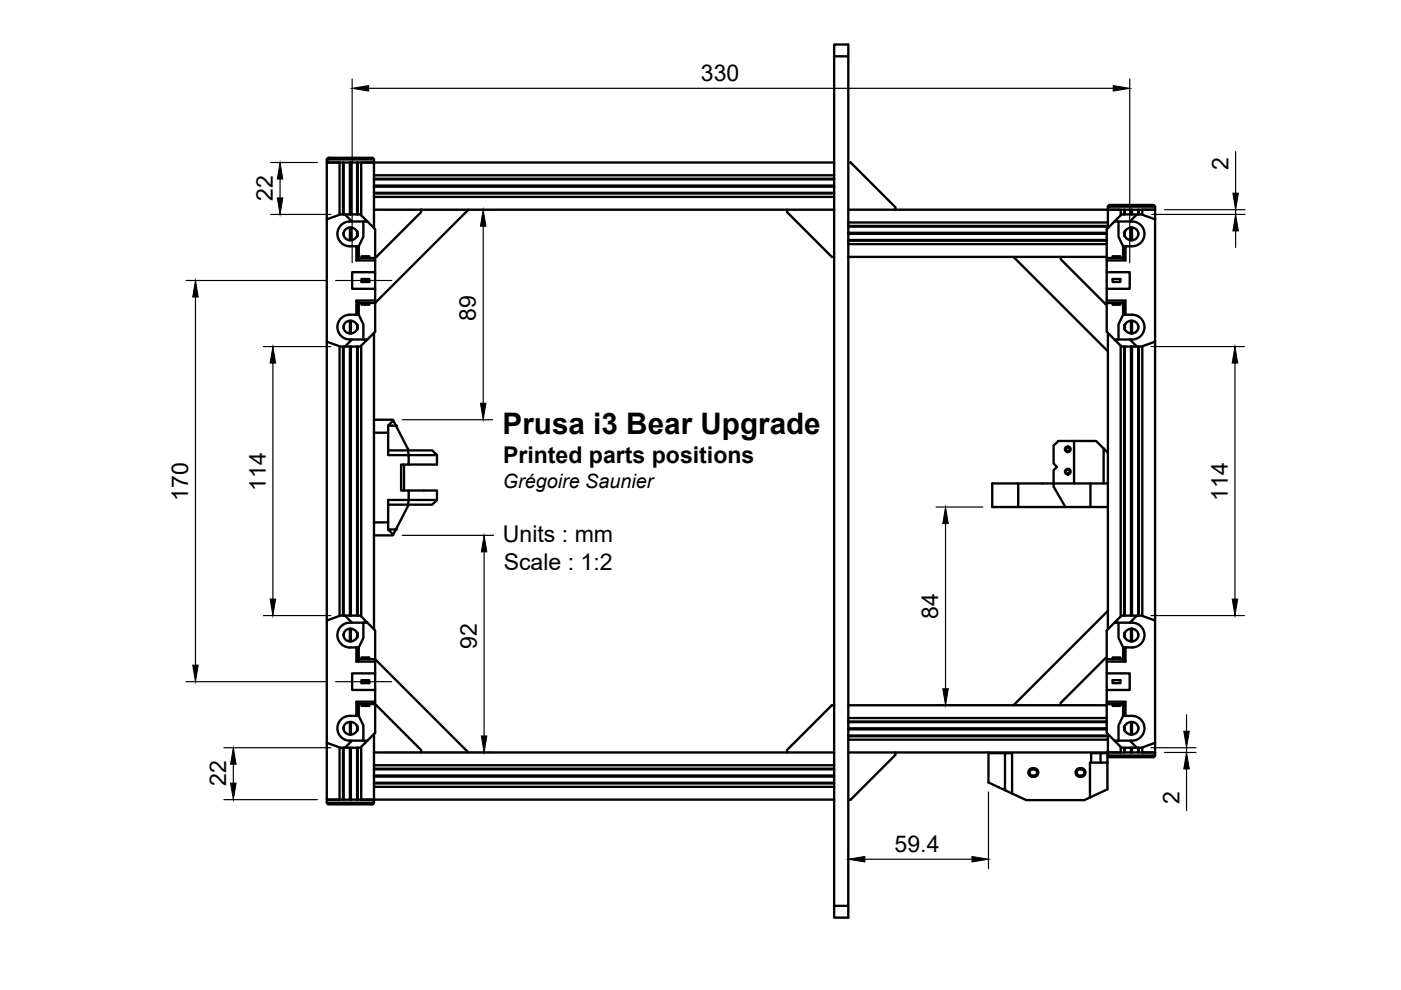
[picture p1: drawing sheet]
<svg xmlns="http://www.w3.org/2000/svg" width="297mm" height="210mm" viewBox="0 0 297 210" stroke-linecap="round" stroke-linejoin="round" font-family="sans-serif">
<!-- layer: Visible -->
<g fill="none" stroke="#000" stroke-width=".5">
<path d="M176.9 11.9v180.2M179.9 11.9h-3v-2.5h3v185.2h-3v-2.5h3M69.3 33.8v.7M69.5 33.5h9.5l.3 .3h-10zM69.6 34.5h9.3M72.7 34.5v11M72.9 34.5v11M74.2 34.5v11M74.3 34.5v11M74.4 34.5v11M75.7 34.5v11M75.9 34.5v11"/>
<path d="M79.3 33.8v.7h-2.7v11.1M79.3 37.2h97.6M79.3 37.9h97.6M79.3 38h97.6M79.3 39.4h97.6M79.3 39.5h97.6M79.3 39.6h97.6M176.9 34.5h-97.6v10M179.9 34.5h.5l9.5 9.5v.5h-10M72 45.5v-11h-2.7v12M72.9 49.3v.6M73.1 45.5h3.3l1.5 1.5h-3.3"/>
<path d="M74.2 48.3v2.6M74.3 48.3v2.6M74.4 48.3v2.6M74.4 48.3a1.35 1.35 0 0 0-1.6 1.3 1.35 1.35 0 0 0 1.6 1.3M74.4 48.3l.6 .1 .8 .8v.8l-.8 .8-.6 .1M75.6 52.2h.5v2.7l-.5 .3zM75.6 52.2a3.6 3.6 0 0 1-3.5-1 2.66 2.66 0 0 1-.2-3 2.66 2.66 0 0 1 2.7-1.2l-1.5-1.5h-.9l-2.9 1v25.9l2.9 1.1h.9l1.5-1.5a2.65 2.65 0 0 1-3-2.4 2.65 2.65 0 0 1 2.6-2.9h1.4v-3l.5 .4v2.6h-.5M75.6 55.2h3.9v2.5h-4.8v3.5h4.8v2.5h-3.9M75.7 49v1.1M76.1 54.7h3.4M76.6 54.7v-.4h1.7v.4M76.6 59.2h1.7v.6h-1.7z"/>
<path d="M77 47v3.2l-.9 2M77.9 47l1.6 1.6v6.6M79.3 44.5h87.5M79.3 44.5v3.9M79.3 40.9h97.6M79.3 41h97.6M79.3 41.8h97.6M79.5 57.7v3.5M89.3 44.5v.5l-9.5 9.5h-.3M99.3 44.5l-19.8 19.7h-3.4M176.9 44.5h-10.1v.5l9.6 9.5h.5M179.9 54.5h54.7"/>
<path d="M179.9 47.2h55M179.9 47.9h55M179.9 48h55M179.9 49.4h54.7M179.9 49.5h54.7M179.9 49.6h54.7M179.9 50.9h54.7M179.9 51h54.7M179.9 51.8h54.7M189.9 44.5h45v3.9M214.9 54.5l20 20M224.9 54.5v.5l9.5 9.5h.2"/>
<path d="M234.6 57.7v3.5M234.6 54.7h3.5M234.9 43.8v.7h2.7v1.1M235.1 43.5h9.6l.2 .3h-10zM235.2 44.5h9.4M235.9 54.7v-.4h1.6v.4M235.9 59.2h1.6v.6h-1.6zM236.3 47l-1.7 1.6v6.6M237.1 47v3.2l1 2M238.3 44.5v1M238.5 44.5v1M238.5 49v1.1"/>
<path d="M238.6 52.2h-.5v2.7l.5 .3v-3a3.6 3.6 0 0 0 3.5-1 2.66 2.66 0 0 0 .2-3 2.66 2.66 0 0 0-2.8-1.2l1.5-1.5h1l2.9 1v25.9l-2.9 1.1h-1l-1.5-1.5a2.65 2.65 0 0 0 3.1-2.4 2.65 2.65 0 0 0-2.6-2.9h-1.4M238.6 55.2h-4v2.5h4.9v3.5h-4.9v2.5h4M239.8 50.9h.2M239.8 48.3h.2M239.8 48.3l-.6 .1-.9 .8v.8l.9 .8 .6 .1M239.8 44.5v1M239.8 48.3v2.6M239.9 44.5v1M239.9 48.3v2.6M240 44.5v1M240 48.3v2.6M240 48.3a1.33 1.33 0 0 1 1.3 1.3 1.33 1.33 0 0 1-1.3 1.3"/>
<path d="M241 45.5h-3.2l-1.5 1.5h3.2M241.3 44.5v1M241.3 49.3v.6M241.5 44.5v1M242.2 45.5v-1h2.7v2M244.9 43.8v.7M69.3 72.4v59.2M72 73.4v57.2M72.7 73.5v57M72.9 69.1v.5M72.9 73.5v57M74.2 68v2.7"/>
<path d="M74.2 73.5v57M74.3 68v2.7M74.3 73.5v57M74.4 68v2.7M74.4 73.5v57M74.4 68a1.35 1.35 0 0 0-1.6 1.4 1.35 1.35 0 0 0 1.6 1.3M74.4 68l.6 .2 .8 .7v.9l-.8 .7-.6 .2M74.6 72h3.3l-1.5 1.5h-3.3M75.7 68.8v1.1M75.7 73.5v57M75.9 73.5v57M76.1 66.7l.9 2.1v3.2"/>
<path d="M76.6 73.3v57.4M76.6 64.2v.4h1.7v-.4M79.3 70.6v21.1h3v-1.5l1.1-1 3.2 6.3M79.5 63.7v6.6l-1.6 1.7M234.6 63.7v6.6l1.7 1.7M234.6 64.2h3.5M234.9 70.6v25.4M235.9 64.2v.4h1.6v-.4M237.6 73.3v57.4M238.1 64.1l.5-.4v3h-.5zM238.1 66.7l-1 2.1v3.2M238.3 73.5v57"/>
<path d="M238.5 68.8v1.1M238.5 73.5v57M239.5 72h-3.2l1.5 1.5h3.2M239.8 68h.2M239.8 70.7h.2M239.8 68l-.6 .2-.9 .7v.9l.9 .7 .6 .2M239.8 68v2.7M239.8 73.5v57M239.9 68v2.7M239.9 73.5v57M240 68v2.7M240 73.5v57"/>
<path d="M240 68a1.33 1.33 0 0 1 1.3 1.4 1.33 1.33 0 0 1-1.3 1.3M241.3 69.1v.5M241.3 73.5v57M241.5 73.5v57M242.2 73.4v57.2M244.9 72.4v59.2M79.3 89h4l.1 .2M79.3 91.7v19.1M82.3 91.7v4.8h4.3v2h-1.6v5.5h1.6v2M82.3 95.5h4.2l.1 1h6l-1-1h-5.1M83.9 90.2h-1.6M85.7 98.5v5.5"/>
<path d="M92.6 96.5v2h-6M227.7 93.5h4.7l1.6 1.6M82.3 112.3v-1.5h-3v22.6M82.3 112.3l1.1 1-.1 .2h-4M82.3 112.3h1.6l-.5 1M86.6 107l-2.7 5.3M86.6 106l-.1 1h-4.2M86.6 106h6l-1 1h-5.1M86.6 104h6v2M86.6 106h-4.3v4.8M215.9 102.5v5M223.4 102.5v-2.8l.7-.7-.7-.7v-3.8l1-1h3.3v9"/>
<path d="M223.4 102.5h-13v5h24.5M223.4 102.5v.7l2.5 4.3M223.4 102.5h11.5M231.2 102.5v5M234 102.5v-7.4l.9 .9v6.5M234.9 102.5v30.9M72.9 134.4v.5M73.1 130.5h3.3l1.5 1.5h-3.3M74.2 133.3v2.7M74.3 133.3v2.7M74.4 133.3v2.7M74.4 133.3a1.35 1.35 0 0 0-1.6 1.3 1.35 1.35 0 0 0 1.6 1.4"/>
<path d="M74.4 133.3l.6 .2 .8 .7v.9l-.8 .7-.6 .2M75.6 137.3h.5v2.6l-.5 .4zM75.6 137.3a3.6 3.6 0 0 1-3.5-1 2.66 2.66 0 0 1-.2-3 2.66 2.66 0 0 1 2.7-1.3l-1.5-1.5h-.9l-2.9 1.1v25.9l2.9 1h.9l1.5-1.5a2.65 2.65 0 0 1-3-2.3 2.65 2.65 0 0 1 2.6-2.9h1.4v-3l.5 .3v2.7h-.5M75.7 134.1v1.1M76.1 139.8h3.4l19.8 19.7M76.6 139.8v-.4h1.7v.4M77 132v3.2l-.9 2.1M77.9 132l1.6 1.7v6.6M234.6 139.5h-.2l-9.5 9.5v.5M234.6 139.8h3.5M234.9 129.5l-20 20M235.9 139.8v-.4h1.6v.4"/>
<path d="M236.3 132l-1.7 1.7v6.6M237.1 132v3.2l1 2.1M238.5 134.1v1.1M238.6 137.3h-.5v2.6l.5 .4v-3a3.6 3.6 0 0 0 3.5-1 2.66 2.66 0 0 0 .2-3 2.66 2.66 0 0 0-2.8-1.3l1.5-1.5h1l2.9 1.1v25.9l-2.9 1h-1l-1.5-1.5a2.65 2.65 0 0 0 3.1-2.3 2.65 2.65 0 0 0-2.6-2.9h-1.4M239.8 136h.2M239.8 133.3h.2M239.8 133.3l-.6 .2-.9 .7v.9l.9 .7 .6 .2M239.8 133.3v2.7M239.9 133.3v2.7M240 133.3v2.7M240 133.3a1.33 1.33 0 0 1 1.3 1.3 1.33 1.33 0 0 1-1.3 1.4M241 130.5h-3.2l-1.5 1.5h3.2"/>
<path d="M241.3 134.4v.5M69.3 157.5v12h2.7v-11M72.7 158.5v11M72.9 154.1v.6M72.9 158.5v11M74.2 153.1v2.6M74.2 158.5v11M74.3 153.1v2.6M74.3 158.5v11M74.4 153.1v2.6M74.4 158.5v11M74.4 153.1a1.35 1.35 0 0 0-1.6 1.3 1.35 1.35 0 0 0 1.6 1.3"/>
<path d="M74.4 153.1l.6 .1 .8 .8v.8l-.8 .8-.6 .1M74.6 157h3.3l-1.5 1.5h-3.3M75.6 140.3h3.9v2.5h-4.8v3.5h4.8v2.5h-3.9M75.7 153.9v1.1M75.7 158.5v11M75.9 158.5v11M76.1 151.8l.9 2v3.2M76.1 149.3h3.4M76.6 158.4v11.1h2.7v.7M76.6 149.3v.4h1.7v-.4M76.6 144.2h1.7v.6h-1.7zM79.3 159.5v2.7h97.6"/>
<path d="M79.5 149.5h.3l9.5 9.5v.5h-10v-3.9M79.5 142.8v3.5M79.5 148.8v6.6l-1.6 1.6M89.3 159.5h77.5M176.9 149.5h-.5l-9.6 9.5v.5h10.1M179.9 159.5h10v.5l-9.5 9.5h-.5M179.9 149.5h54.7M179.9 152.2h54.7M179.9 153h54.7M179.9 153.1h54.7M179.9 154.4h54.7M179.9 154.5h54.7"/>
<path d="M179.9 154.6h54.7M179.9 156h55M179.9 156.1h55M209.6 159.5v6.4l3.5 1.6v-7.8h1.5v8.5l-1.5-.7M209.6 159.7h3.5M233.3 159.7v2M234.6 148.8v6.6l1.7 1.6M234.6 142.8v3.5M234.6 149.3h3.5M234.8 159.5v7.9l-4.9 2.2h-12.3l-3-1.4M234.8 159.7h-3.5v2h-.2v7.4M234.9 155.6v1.2h-55"/>
<path d="M234.9 156.8v2.7h-45M235.2 159.5h9.4M235.9 149.3v.4h1.6v-.4M235.9 144.2h1.6v.6h-1.6zM237.6 158.4v1.1h-2.7v.7M238.1 149.1l.5-.3v3h-.5zM238.1 151.8l-1 2v3.2M238.3 158.5v1M238.5 153.9v1.1M238.5 158.5v1M238.6 140.3h-4v2.5h4.9v3.5h-4.9v2.5h4M239.5 157h-3.2l1.5 1.5h3.2"/>
<path d="M239.8 153.1h.2M239.8 155.7h.2M239.8 153.1l-.6 .1-.9 .8v.8l.9 .8 .6 .1M239.8 153.1v2.6M239.8 158.5v1M239.9 153.1v2.6M239.9 158.5v1M240 153.1v2.6M240 158.5v1M240 153.1a1.33 1.33 0 0 1 1.3 1.3 1.33 1.33 0 0 1-1.3 1.3M241.3 154.1v.6M241.3 158.5v1"/>
<path d="M241.5 158.5v1M242.2 158.5v1h2.7M244.9 157.5v2.7M69.3 170.2h10l-.3 .3h-9.5zM69.3 169.5v.7M69.6 169.5h9.3M79.3 162.2v4.6h97.6M79.3 166.8v2.7h97.6M79.3 163h97.6M79.3 163.1h97.6M79.3 164.4h97.6M79.3 164.5h97.6"/>
<path d="M79.3 164.6h97.6M79.3 166h97.6M79.3 166.1h97.6M218.3 163.1a1.03 1.03 0 0 1 1.5-.1 1.03 1.03 0 0 1 0 1.5 1.03 1.03 0 0 1-1.5-.1 .93 .93 0 0 1 0-1.3zM218.5 163.3a.78 .78 0 0 1 1.1-.1 .78 .78 0 0 1 0 1.2 .78 .78 0 0 1-1.1-.1 .68 .68 0 0 1 0-1zM228.3 163.1a1.03 1.03 0 0 1 1.5-.1 1.03 1.03 0 0 1 0 1.5 1.03 1.03 0 0 1-1.5-.1 .93 .93 0 0 1 0-1.3zM228.5 163.3a.78 .78 0 0 1 1.1-.1 .78 .78 0 0 1 0 1.2 .78 .78 0 0 1-1.1-.1 .68 .68 0 0 1 0-1zM231.3 161.7h3.5M234.9 160.2h10l-.2 .3h-9.6z"/>
<circle cx="226.4" cy="95.2" r=".4"/>
<circle cx="226.4" cy="100" r=".4"/>
<circle cx="226.4" cy="95.2" r=".6"/>
<circle cx="226.4" cy="100" r=".6"/>
</g>
<g fill="#000">
<circle cx="83.9" cy="90.2" r=".25"/>
<circle cx="83.9" cy="112.3" r=".25"/>
</g>
<!-- layer: Dimensions -->
<g fill="none" stroke="#000" stroke-width=".25">
<path d="M74.7 16.7v39M78.2 18.7h157.8M239.5 16.7v39M57.4 34.5h9.9M59.4 38v4M262 32.1v8.9M39.4 59.5h29.8M57.4 45.5h12.8M81.3 44.5h23.1M102.4 48v37.5M244.2 45.5h19.8M246.9 44.5h17.1"/>
<path d="M262 44.5v1M262 49v3.5M41.4 63v78M55.9 73.5h14.3M57.9 77v50M244 73.5h19.8M261.8 77v50M85.3 89h19.1M85.3 113.5h19.3M102.6 117v39M198.5 107.5h9.9M200.5 111v35"/>
<path d="M55.9 130.5h14.3M244 130.5h19.8M39.4 144.5h29.8M47.5 158.5h22.7M81.3 159.5h23.3M198.5 149.5h34.4M244 158.5h9.6M246.9 159.5h6.7M251.6 151.5v3.5M251.6 158.5v1M47.5 169.5h19.8M49.5 162v4"/>
<path d="M209.6 167.9v16.3M251.6 163v8.9M179.9 180.2v12.4M183.4 182.2h22.7"/>
</g>
<g fill="#000" stroke="#000" stroke-width=".21">
<path d="M74.7 18.7l3.5-.6v1.2zM236 18.1l3.5 .6-3.5 .6zM59.4 34.5l.6 3.5h-1.2zM58.8 42h1.2l-.6 3.5zM102.4 44.5l.6 3.5h-1.1zM262 45.5l.6 3.5h-1.2zM261.4 41h1.2l-.6 3.5zM41.4 59.5l.6 3.5h-1.1zM57.9 73.5l.5 3.5h-1.1zM261.8 73.5l.6 3.5h-1.1zM101.9 85.5h1.1l-.6 3.5zM102.6 113.5l.6 3.5h-1.1z"/>
<path d="M200.5 107.5l.6 3.5h-1.2zM57.3 127h1.1l-.5 3.5zM261.3 127h1.1l-.6 3.5zM40.9 141h1.1l-.6 3.5zM102.1 156h1.1l-.6 3.5zM199.9 146h1.2l-.6 3.5zM251 155h1.2l-.6 3.5zM49.5 158.5l.6 3.5h-1.2zM48.9 166h1.2l-.6 3.5zM251.6 159.5l.6 3.5h-1.2zM179.9 182.2l3.5-.6v1.2zM206.1 181.6l3.5 .6-3.5 .6z"/>
</g>
<!-- layer: Center Lines -->
<path d="M71.2 59.5h11.8M71.2 144.5h11.8" fill="none" stroke="#000" stroke-width=".25"/>
<text font-size="6.3" x="106.6" y="91.9">Prusa i3 Bear Upgrade</text>
<g font-size="4.9">
<text x="148.6" y="17.2">330</text>
<text x="260.5" y="36.1" transform="rotate(-90 260.5 36.1)">2</text>
<text x="57.9" y="42.6" transform="rotate(-90 57.9 42.6)">22</text>
<text x="100.9" y="68.1" transform="rotate(-90 100.9 68.1)">89</text>
<text x="106.7" y="98.1">Printed parts positions</text>
<text x="39.9" y="106.2" transform="rotate(-90 39.9 106.2)">170</text>
<text x="56.4" y="104" transform="rotate(-90 56.4 104)">114</text>
<text x="260.3" y="106.2" transform="rotate(-90 260.3 106.2)">114</text>
<text x="106.6" y="115">Units : mm</text>
<text x="106.8" y="120.9">Scale : 1:2</text>
<text x="198.9" y="131.2" transform="rotate(-90 198.9 131.2)">84</text>
<text x="101.1" y="137.5" transform="rotate(-90 101.1 137.5)">92</text>
<text x="48" y="166.7" transform="rotate(-90 48 166.7)">22</text>
<text x="250.1" y="170.5" transform="rotate(-90 250.1 170.5)">2</text>
<text x="189.7" y="180.6">59.4</text>
</g>
<text font-size="4.2" x="106.6" y="103.5">Grégoire Saunier</text>
</svg>
